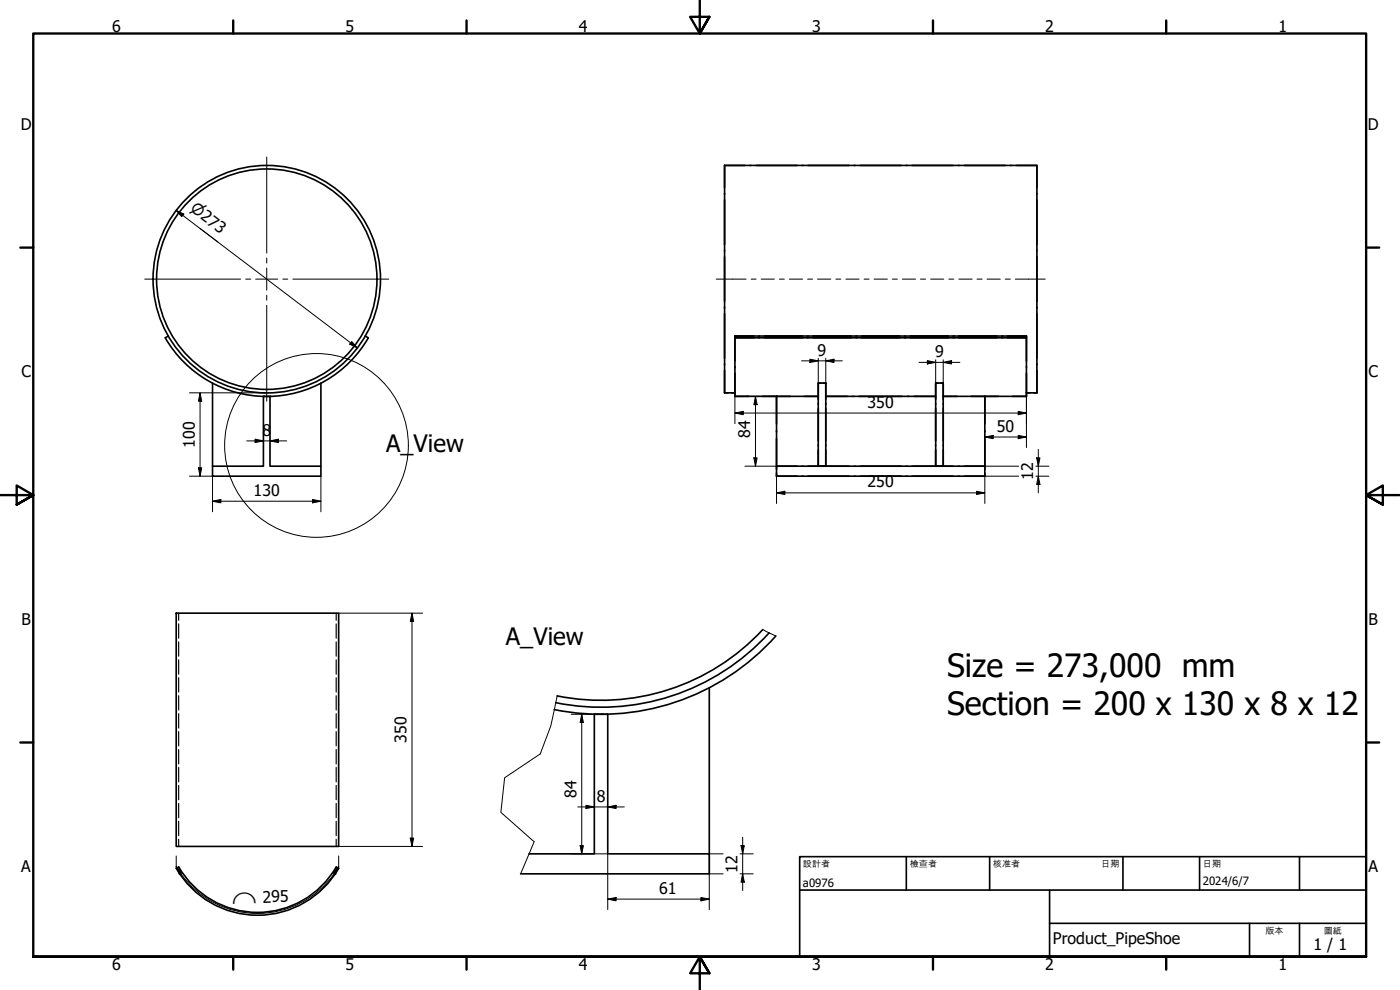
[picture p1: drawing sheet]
<svg xmlns="http://www.w3.org/2000/svg" width="420mm" height="297mm" viewBox="0 0 420 297" stroke-linecap="round" stroke-linejoin="round" font-family="sans-serif">
<g fill="none" stroke="#000" stroke-width=".49">
<path d="M217.5 49.6h93.7v68.3M217.5 49.6v68.3h3.1M217.5 49.6h6.1M225.1 49.6h.3M226.9 49.6h12.3M240.7 49.6h.3M242.5 49.6h12.3M256.4 49.6h.2M258.2 49.6h12.3M272 49.6h.2M273.8 49.6h12.3M287.6 49.6h.3"/>
<path d="M289.4 49.6h12.3M303.2 49.6h.3M305 49.6h6.2v6.7M311.2 58v.3M311.2 60v13.4M311.2 75.1v.3M311.2 77v13.5M311.2 92.1v.3M311.2 94.1v13.4M50.5 100.8l-.9 .6a35.2 35.2 0 0 0 60.9 0l-.9-.6M63.8 114.9v25M79.1 118.9h1.9v21h15.3v3h-32.5v-3h15.3z"/>
<path d="M96.3 114.9v25M220.6 100.8v18.1M220.6 100.8h87.4v.6h-5.7M220.6 101.2v7.1M220.6 118.9h25M220.6 100.8v.2M220.6 110v.3M220.6 112v6.9M220.6 100.8h5.7M226.3 101.4h-5.7h87.4v17.5M227.7 101.4h.3M227.7 100.8h.3"/>
<path d="M229.4 101.4h11.5M229.4 100.8h11.5M242.3 101.4h.3M242.3 100.8h.3M244 101.4h11.5M244 100.8h11.5M245.6 114.9h2.2v25h-2.2zM246.3 114.9h-.7v4.9M247.1 114.9h.7M247.8 118.9h33M247.8 114.9v4.9M256.9 101.4h.2"/>
<path d="M256.9 100.8h.2M258.6 101.4h11.5M258.6 100.8h11.5M271.5 101.4h.2M271.5 100.8h.2M273.2 101.4h11.4M273.2 100.8h11.4M280.8 114.9h2.3v25h-2.3zM281.6 114.9h-.8v4.9M282.3 114.9h.8M283.1 118.9h24.9M283.1 114.9v4.9"/>
<path d="M286.1 101.4h.2M286.1 100.8h.2M287.7 101.4h11.5M287.7 100.8h11.5M300.6 101.4h.3M300.6 100.8h.3M302.3 100.8h5.7v.2M308 117.9h3.2M308 101.2v7.1M308 110v.3M308 112v6.9M311.2 109.2v.3"/>
<path d="M311.2 111.2v6.7M233 127.2v-8.3v24M233 131.6v9.3M233 129.2v.4M240.7 139.9h.3M242.5 139.9h12.3M245.6 121.1v.2M245.6 122.5v9.8M245.6 133.5v.2M245.6 135v4.9M247.8 135v4.9h-.7M247.8 121.1v.2"/>
<path d="M247.8 122.5v9.8M247.8 133.5v.2M256.4 139.9h.2M258.2 139.9h12.3M272 139.9h.2M273.8 139.9h12.3M280.8 121.1v.2M280.8 122.5v9.8M280.8 133.5v.2M280.8 135v4.9M283.1 135v4.9h-.8M283.1 121.1v.2"/>
<path d="M283.1 122.5v9.8M283.1 133.5v.2M287.6 139.9h.3M289.4 139.9h6.2v3h-62.6M295.6 127.2v-8.3v21h-62.6h6.2M295.6 129.2v.4M295.6 131.6v9.3M233 141.9v1M233 142.9h6.2M240.7 142.9h.3M242.5 142.9h12.3M256.4 142.9h.2"/>
<path d="M258.2 142.9h12.3M272 142.9h.2M273.8 142.9h12.3M287.6 142.9h.3M295.6 141.9v1h-6.2M52.9 184h48.7v70h-48.7zM228.9 188.9a66.2 66.2 0 0 1-61.7 19.9M230.8 189.9a68.2 68.2 0 0 1-64 20.9M232.8 190.8a70.4 70.4 0 0 1-66.5 22.1M178.4 214.3h.1M182.4 214.3h.1M212.9 206.3v49.9"/>
<path d="M158.8 256.2h19.6v-41.9h4v41.9h30.5v6h-56.7M52.9 260.5a28.1 28.1 0 0 0 48.7 0l-.7-.4a27.3 27.3 0 0 1-47.3 0l-.7 .5"/>
<circle cx="80.1" cy="83.8" r="33.1"/>
<circle cx="80.1" cy="83.8" r="34.1"/>
</g>
<g fill="#000">
<circle cx="79.1" cy="118.9" r=".25"/>
<circle cx="81" cy="118.9" r=".25"/>
</g>
<g fill="none" stroke="#000" stroke-width=".35">
<path d="M53.6 184v2.1M53.6 187.2v4.3M53.6 192.6v4.3M53.6 198v4.3M100.9 184v2.1M100.9 187.2v4.3M100.9 192.6v4.3M100.9 198v4.3M53.6 203.3v4.3M53.6 208.7v4.3M53.6 214.1v4.3M53.6 219.5v4.3"/>
<path d="M100.9 203.3v4.3M100.9 208.7v4.3M100.9 214.1v4.3M100.9 219.5v4.3M53.6 224.9v4.3M53.6 230.3v4.3M53.6 235.7v4.3M100.9 224.9v4.3M100.9 230.3v4.3M100.9 235.7v4.3M53.6 241.1v4.3M53.6 246.4v4.3"/>
<path d="M53.6 251.8v2.2M100.9 241.1v4.3M100.9 246.4v4.3M100.9 251.8v2.2"/>
</g>
<path d="M228.9 188.9l3.9 1.9M167.2 208.8l-1.9 9-3.2 8.4-10.7 7.2-1.1 10.3 10 8.9-4.1 9.6" fill="none" stroke="#000" stroke-width=".3"/>
<circle cx="95" cy="133.6" r="27.6" fill="none" stroke="#000" stroke-width=".3"/>
<g fill="none" stroke="#000" stroke-width=".71">
<path d="M70 6.1v4M140 6.1v4M210 0v10.1l-2.9-5.1h5.8l-2.9 5.1 2.9-5.1M280 6.1v4M350 6.1v4M6.1 74.3h3.9M410 74.3h3.9M0 148.6h10l-5-2.9v5.7l5-2.8-5 2.8M420 148.6h-10l5-2.9v5.7l-5-2.8 5 2.8M6.1 222.8h3.9M410 222.8h3.9M10 287.1v-277h400v277h-400h400"/>
<path d="M70 287.1v3.8M140 287.1v3.8M212.9 292l-2.9-4.9 2.9 4.9h-5.8l2.9-4.9v9.9M280 287.1v3.8M350 287.1v3.8"/>
</g>
<path d="M240 257h170v30.1h-170zM272 257v10.1M297 257v10.1M337 257v10.1M360 257v10.1M390 257v10.1M240 267.1h170M315 277h95M315 267.1v20M375 277v10.1M390 277v10.1" fill="none" stroke="#000" stroke-width=".49"/>
<g fill="none" stroke="#000" stroke-width=".3">
<path d="M52.8 63.1l2.4 1.1-.7 .8zM52.8 63.1l54.4 41.3M56.9 117.9h23M60 117.9l.5 2.5h-1zM60 117.9v25M105.6 102.5l1.6 1.9-2.2-1.1zM220.6 118.9v8.2M223.6 118.9h9.4M226.7 118.9l.5 2.5h-1zM226.7 118.9v21M240.6 108.3h12.2M243.1 107.8l2.5 .5-2.5 .5z"/>
<path d="M245.6 107.5v7.4M247.8 108.3l2.5-.5v1zM247.8 107.5v7.4M275.8 108.7h12.3M278.3 108.2l2.5 .5-2.5 .5zM280.8 107.9v7M283.1 108.7l2.5-.5v1zM283.1 107.9v7M308 118.9v15.4M74 132.3h12M76.6 131.8l2.5 .5-2.5 .5zM81 132.3l2.5-.5v1z"/>
<path d="M220.6 123.9l2.5-.5v1zM220.6 123.9h87.4M223.6 139.9h9.4M226.2 137.4h1l-.5 2.5zM295.6 131.1l2.5-.5v1zM295.6 139.9h10.2M295.6 131.1h12.4M305.6 123.4l2.4 .5-2.4 .5zM305.6 130.6l2.4 .5-2.4 .5zM310.9 139.9h3.9M311.1 137.4h1l-.5 2.5zM311.6 134.9v13"/>
<path d="M56.9 142.9h6.9v10.7M59.5 140.4h1l-.5 2.5zM63.8 150.4l2.5-.5v1zM63.8 150.4h32.5M93.8 149.9l2.5 .5-2.5 .5zM96.3 142.9v10.7M233 147.9l2.5-.5v1zM233 147.9h62.6M233 142.9v8.2M293.1 147.4l2.5 .5-2.5 .5zM305.8 142.9h-10.2v8.2M310.9 142.9h3.9"/>
<path d="M311.6 142.9l.5 2.5h-1zM101.6 184h25.2M123.6 184l.5 2.5h-1zM123.6 184v70M171.4 214.3h11M174.6 214.3l.5 2.5h-1zM174.6 214.3v41.9M52.9 260l1.7 1.8-.8 .6zM52.9 260a28.1 28.1 0 0 0 48.7 0M52.9 256.8v3.8M101.6 260l-.9 2.4-.8-.6zM101.6 254h25.2"/>
<path d="M101.6 256.8v3.8M123.1 251.5h1l-.5 2.5zM171.4 256.2h11v16.7M173.4 242.1h14M174.1 253.7h1l-.5 2.5zM175.9 241.6l2.5 .5-2.5 .5zM182.4 242.1l2.5-.5v1zM217 256.2h-4.1v16.7M222.1 256.2h4M222.4 253.7h1l-.5 2.5zM222.9 251.2v16M182.4 269.8l2.5-.5v1z"/>
<path d="M182.4 269.8h30.5M210.4 269.3l2.5 .5-2.5 .5zM212.9 262.2h4.1M222.1 262.2h4M222.9 262.2l.5 2.5h-1z"/>
</g>
<g fill="#000">
<path d="M52.8 63.1l2.4 1.1-.7 .8zM105.6 102.5l1.6 1.9-2.2-1.1zM243.1 107.8l2.5 .5-2.5 .5zM247.8 108.3l2.5-.5v1zM278.3 108.2l2.5 .5-2.5 .5zM283.1 108.7l2.5-.5v1zM60 117.9l.5 2.5h-1zM76.6 131.8l2.5 .5-2.5 .5zM81 132.3l2.5-.5v1zM220.6 123.9l2.5-.5v1zM226.2 137.4h1l-.5 2.5zM226.7 118.9l.5 2.5h-1z"/>
<path d="M295.6 131.1l2.5-.5v1zM305.6 123.4l2.4 .5-2.4 .5zM305.6 130.6l2.4 .5-2.4 .5zM311.1 137.4h1l-.5 2.5zM59.5 140.4h1l-.5 2.5zM63.8 150.4l2.5-.5v1zM93.8 149.9l2.5 .5-2.5 .5zM233 147.9l2.5-.5v1zM293.1 147.4l2.5 .5-2.5 .5zM311.6 142.9l.5 2.5h-1zM123.6 184l.5 2.5h-1zM174.6 214.3l.5 2.5h-1z"/>
<path d="M123.1 251.5h1l-.5 2.5zM174.1 253.7h1l-.5 2.5zM175.9 241.6l2.5 .5-2.5 .5zM182.4 242.1l2.5-.5v1zM222.4 253.7h1l-.5 2.5zM52.9 260l1.7 1.8-.8 .6zM101.6 260l-.9 2.4-.8-.6zM182.4 269.8l2.5-.5v1zM210.4 269.3l2.5 .5-2.5 .5zM222.9 262.2l.5 2.5h-1z"/>
</g>
<path d="M80 47.1v28.8M80 77.4v1.5M43.4 83.7h28.8M73.7 83.7h1.5M76.7 83.7h6.7M80 80.4v6.7M80 88.6v1.5M80 91.6v28.8M84.9 83.7h1.5M87.9 83.7h28.8" fill="none" stroke="#000" stroke-width=".3"/>
<g fill="none" stroke="#000" stroke-width=".3">
<path d="M214.9 83.7h9M225.4 83.7h1.5M228.4 83.7h4M233.9 83.7h1.5M236.9 83.7h4M242.4 83.7h1.5M245.4 83.7h3.9M250.9 83.7h1.4M253.9 83.7h3.9M259.3 83.7h1.5M262.3 83.7h4M267.8 83.7h1.5"/>
<path d="M270.8 83.7h4M276.3 83.7h1.5M279.3 83.7h3.9M284.8 83.7h1.4M287.8 83.7h3.9M293.2 83.7h1.5M296.2 83.7h4M301.7 83.7h1.5M304.7 83.7h9"/>
</g>
<g font-size="9.6">
<text x="284.2" y="203">Size = 273,000 mm</text>
<text x="284.2" y="214.5">Section = 200 x 130 x 8 x 12</text>
</g>
<g font-size="7.2">
<text x="115.9" y="135.7">A_View</text>
<text x="151.8" y="193.6">A_View</text>
</g>
<g font-size="4.8">
<text x="33.7" y="9.6">6</text>
<text x="103.7" y="9.6">5</text>
<text x="173.7" y="9.6">4</text>
<text x="243.7" y="9.6">3</text>
<text x="313.7" y="9.6">2</text>
<text x="383.7" y="9.6">1</text>
<text x="6.2" y="38.9">D</text>
<text x="410.5" y="38.9">D</text>
<text x="245.4" y="106.7">9</text>
<text x="280.6" y="107.1">9</text>
<text x="6.4" y="113.2">C</text>
<text x="410.7" y="113.2">C</text>
<text x="260.4" y="122.3">350</text>
<text x="78.7" y="130.7">8</text>
<text x="225.1" y="131.4" transform="rotate(-90 225.1 131.4)">84</text>
<text x="299.2" y="129.5">50</text>
<text x="58.5" y="134.3" transform="rotate(-90 58.5 134.3)">100</text>
<text x="76.1" y="148.8">130</text>
<text x="260.4" y="146.3">250</text>
<text x="310.1" y="144" transform="rotate(-90 310.1 144)">12</text>
<text x="6.4" y="187.4">B</text>
<text x="410.7" y="187.4">B</text>
<text x="122" y="222.9" transform="rotate(-90 122 222.9)">350</text>
<text x="173" y="239.4" transform="rotate(-90 173 239.4)">84</text>
<text x="179.1" y="240.5">8</text>
<text x="6.4" y="261.7">A</text>
<text x="221.4" y="261.8" transform="rotate(-90 221.4 261.8)">12</text>
<text x="410.7" y="261.7">A</text>
<text x="197.8" y="268.2">61</text>
<text x="78.8" y="270.9" transform="rotate(-2 78.8 270.9)">295</text>
<text x="316" y="283.4">Product_PipeShoe</text>
<text x="394.2" y="285">1 / 1</text>
<text x="33.7" y="290.9">6</text>
<text x="103.7" y="290.9">5</text>
<text x="173.7" y="290.9">4</text>
<text x="243.7" y="290.9">3</text>
<text x="313.7" y="290.9">2</text>
<text x="383.7" y="290.9">1</text>
</g>
<g font-size="4.6">
<text x="56.8" y="63.1" transform="rotate(37 56.8 63.1)">⌀273</text>
<text x="69.6" y="271.2" transform="rotate(-2 69.6 271.2)">⌒</text>
</g>
<g font-size="3.4">
<text x="241" y="266">a0976</text>
<text x="361" y="265.5">2024/6/7</text>
</g>
<g font-size="2.7">
<text x="241" y="260.1">設計者</text>
<text x="273" y="260.1">檢查者</text>
<text x="298" y="260.1">核准者</text>
<text x="330.5" y="260.1">日期</text>
<text x="361" y="260.1">日期</text>
<text x="379.8" y="280.1">版本</text>
<text x="397.3" y="280.1">圖紙</text>
</g>
</svg>
